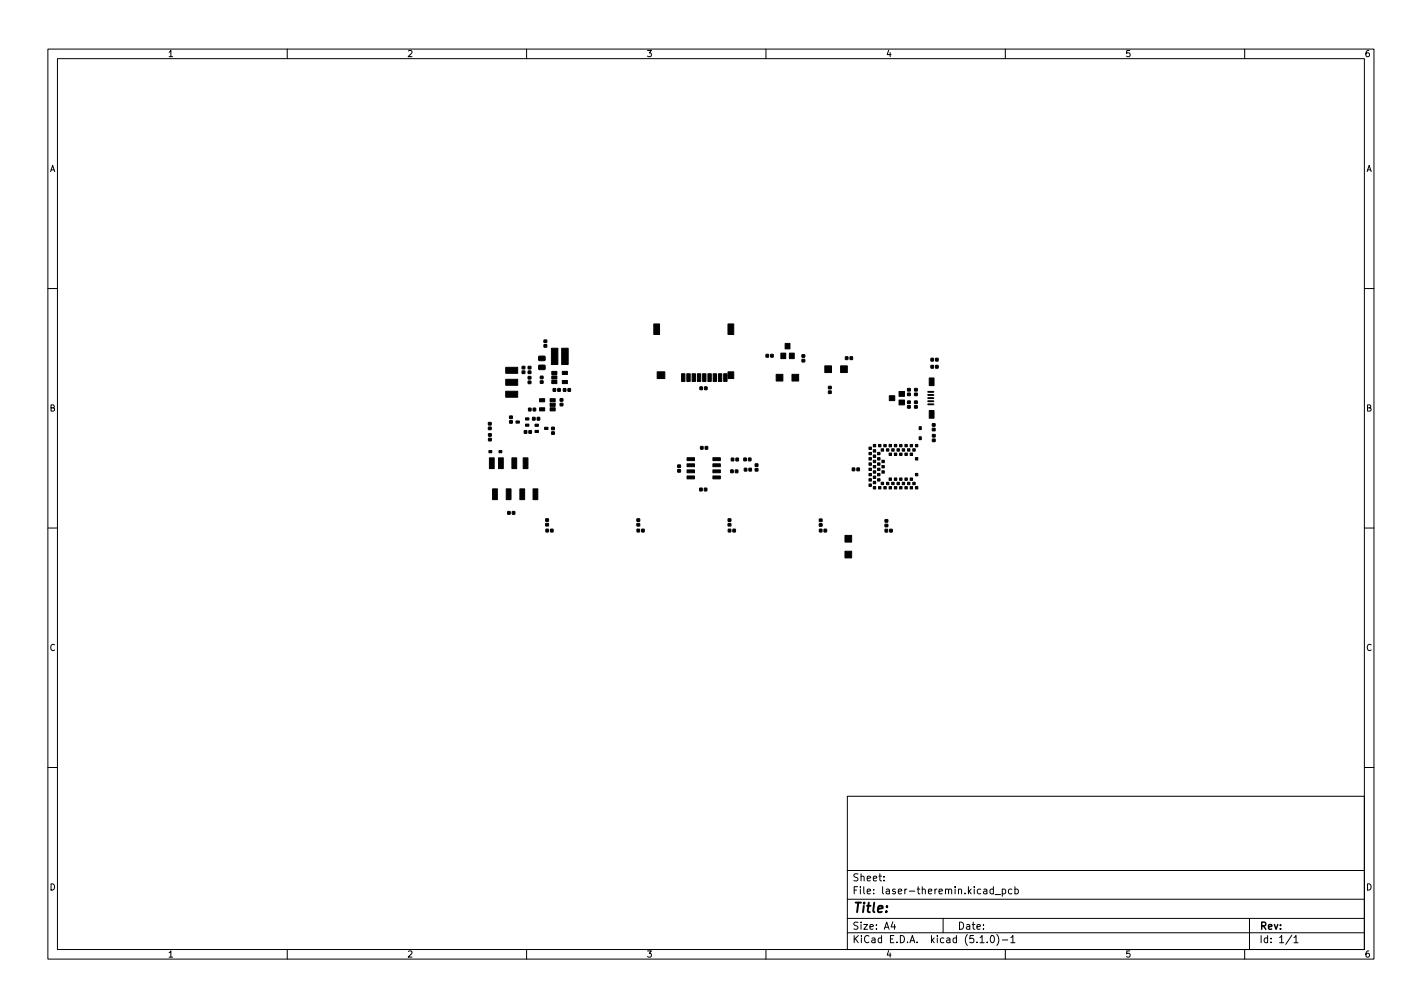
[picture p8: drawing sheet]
<svg xmlns="http://www.w3.org/2000/svg" width="297mm" height="210mm" viewBox="0 0 297 210" stroke-linecap="round" stroke-linejoin="round" font-family="sans-serif">
<g fill="none" stroke="#000" stroke-width=".21">
<path d="M10 10.2h277v190.1h-277zM12 12.2h273v186.1h-273zM60 10.2v2M110 10.2v2M160 10.2v2M210 10.2v2M260 10.2v2M10 60.2h2M285 60.2h2M10 110.2h2M285 110.2h2M10 160.2h2"/>
<path d="M177 166.3h108v32h-108zM285 160.2h2M60 198.3v2M110 198.3v2M160 198.3v2M177 194.8h108M177 191.8h108M177 187.8h108M177 181.8h108M184.6 183.8v.1M184.6 183v.1M186.5 192.5l-.4 1h1"/>
<path d="M186.9 193v1M197 191.8v3M204.7 195.8l.4-.5v1.5M204.7 196.8h.9M206.2 196.7v.1M207 195.5l.2-.2a.8 .8 0 0 1 .5 .8 .8 .8 0 0 1-.5 .7l-.2-.1-.1-.4zM207.5 185.7l-.4-.1-.3 .3 .1 .7h.6M207.5 185.1v1.5M207.9 186.8h1.1M208.2 195.1a1.72 1.72 0 0 1 0 2.3M209.4 185.7l.4-.1 .3 .3-.2 .7h-.5M209.4 196.3h1.1"/>
<path d="M209.4 185.6v1.5M210 198.3v2M211.1 195.8l.5-.5v1.5M211.1 196.8h.9M211.4 185.7l-.5-.1-.3 .3 .2 .7h.6M212 185.7l.4-.1 .3 .3-.1 .7h-.6M212 185.1v1.5M260 198.3v2M261 191.8v6.5M269.9 195.3l-1.3 1.9M270.3 195.8l.4-.5v1.5M270.3 196.8h.8"/>
</g>
<g fill="#000" stroke="#000" stroke-width=".21">
<path d="M105.6 76.7h2.5v1.2h-2.5zM105.6 79.2h2.5v1.2h-2.5zM109.1 76.5h.5v.5h-.5zM109.1 77.5h.5v.5h-.5zM110.3 79.6h.6v.5h-.6zM110.3 78.6h.6v.5h-.6zM110.3 76.5h.6v.5h-.6zM110.3 77.5h.6v.5h-.6zM112.6 74.4h1.2l.1 .8-1.3 .1zM112.6 76.3h1.2l.1 .8-1.3 .1zM112.9 79.5h.5v.5h-.5zM112.9 78.6l.5-.1v.5l-.5 .1z"/>
<path d="M113.6 72h.6v.5h-.5zM113.6 71h.6v.5h-.5zM115.3 79.4h1v.7h-1zM115.3 78.5h1v.6h-1zM115.3 77.5h1v.7h-1zM115.2 72.7h1.3v3.4h-1.3zM117.5 77.5h1v.7h-1zM117.5 79.4h1v.7h-1zM117.3 72.7h1.4v3.4h-1.4zM136.6 67.6h1.2v2.2h-1.2zM137.3 77.6h1.6v1.4h-1.6zM142.4 78h.7v1.6h-.7z"/>
<path d="M143.5 78h.7v1.6h-.7zM144.6 78h.7v1.6h-.7zM145.7 78h.7v1.6h-.7zM146.8 78h.7v1.6h-.7zM147.9 78h.7v1.6h-.7zM149 78h.7v1.6h-.7zM150.1 78h.7v1.6h-.7zM151.2 78h.7v1.6h-.7zM152.1 67.6h1.2v2.2h-1.2zM152.1 77.6h1.2v1.4h-1.2zM160 74h.5v.6l-.5-.1zM161 74h.5v.6l-.5-.1z"/>
<path d="M162.1 78.2h1.4v1.4h-1.4zM164 71.7h1v1.1h-1zM163.1 73.7h1v1.2h-1zM164.9 73.7h1v1.2h-1zM165.4 78.2h1.4v1.4h-1.4zM167.5 75.1l.6-.1v.5l-.6 .1zM167.5 74.1h.6v.5h-.6zM172.3 76.4h1.4v1.4h-1.4zM175.6 76.4h1.4v1.4h-1.4zM176.6 74.5h.5v.6h-.5zM177.6 74.5h.5v.6l-.5-.1zM194.1 78.9h1v1.6h-1z"/>
<path d="M194.5 74.8h.5v.6h-.5zM194.5 76.3h.5v.6l-.5-.1zM195.4 74.8h.6l-.1 .6h-.5zM195.4 76.3h.6l-.1 .6-.5-.1zM102 88.2h.6v.5h-.6zM102 89.2h.6v.5h-.6zM102.1 90.6h.5v.5h-.5zM102.1 91.5h.5v.5h-.5zM102.2 95.6h1v2.2h-1zM102.1 94.1h.6v.4h-.6zM104.1 95.6h1v2.2h-1zM104.2 94.1h.6v.4h-.6z"/>
<path d="M106.5 87.8h.5v.5l-.5 .1zM106.5 86.9h.5v.5h-.5zM106.9 95.6h1v2.2h-1zM107.8 87.9h.7v.4h-.7zM105.6 81.7h2.5v1.2h-2.5zM109.3 95.6h1v2.2h-1zM109.5 89.9h.5v.6h-.5zM109.8 87.2h.7v.5h-.7zM109.8 88.5h.7v.5h-.7zM110.4 85.2h.5v.6h-.5zM110.5 89.9h.5v.6h-.5zM111.3 87.2h.5l-.1 .5h-.5z"/>
<path d="M111.4 85.2h.5v.6h-.5zM112.2 87.2h.5v.5h-.5zM111.8 88.6h.7v.4h-.7zM111.8 89.9h.7v.4h-.7zM112.7 83.2h1.1v.7h-1.1zM112.7 85.1h1.1v.7h-1.1zM113.8 89.2h.7v.5h-.7zM115.2 90.2h.6v.5h-.6zM115.2 89.2h.6v.5h-.6zM115.6 81.1l.5 .1-.1 .5h-.5zM114.9 85.1h1.1v.7h-1.1zM114.9 84.2h1.1v.6h-1.1z"/>
<path d="M114.9 83.2h1.1v.7h-1.1zM116.5 81.1l.5 .1v.5h-.5zM117 83.3l.6-.1v.5l-.6 .1zM117 84.2h.6v.5h-.6zM117.7 81.1l.5 .1v.5h-.5zM118.7 81.1l.5 .1-.1 .5h-.5zM141.6 98.1h.5v.5h-.5zM141.6 97.1h.5v.5h-.5zM143.5 95.6h1.6v.6h-1.6zM143.5 96.8h1.6v.6h-1.6zM143.5 98.1h1.6v.6h-1.6zM143.5 99.4h1.6v.6h-1.6z"/>
<path d="M146.2 80.8h.5v.6l-.5-.1zM146.3 93.2h.5v.6h-.5zM147.2 80.8h.5v.6l-.5-.1zM147.3 93.2h.5v.6h-.5zM148.9 99.4h1.6v.6h-1.6zM148.9 98.1h1.6v.6h-1.6zM148.9 96.8h1.6v.6h-1.6zM148.9 95.6h1.6v.6h-1.6zM152.6 98.1h.6l-.1 .6h-.5zM152.8 95.7h.5v.5h-.5zM153.6 98.1h.5v.6h-.5zM153.7 95.7h.5v.5h-.5z"/>
<path d="M155.4 95.7h.5v.5h-.5zM155.5 97.8h.5v.5h-.5zM156.4 95.7h.5l-.1 .5h-.5zM156.5 97.8h.5l-.1 .5h-.5zM157.8 97.8h.5v.5h-.5zM157.8 96.9h.5v.5h-.5zM173.1 80.7h.5v.5h-.5zM173.1 81.6h.5v.5l-.5 .1zM178 97.7h.5v.6h-.5zM179 97.7h.5v.6h-.5zM181.5 94.4h.5v.5h-.5zM181.5 95.5h.5v.5h-.5z"/>
<path d="M181.5 96.6h.5v.5h-.5zM181.5 97.7h.5v.5h-.5zM181.5 98.8h.5v.5h-.5zM181.5 93.3h.5v.5h-.5zM182.4 92.8h.5v.5h-.5zM182.4 93.9h.5v.5h-.5zM182.4 95h.5v.5h-.5zM182.4 96.1h.5v.5h-.5zM182.4 97.2h.5v.5h-.5zM182.4 98.3h.5v.5h-.5zM182.4 99.4h.5v.5h-.5zM183.3 94.4h.5v.5h-.5z"/>
<path d="M183.3 95.5h.5v.5h-.5zM183.3 96.6h.5v.5h-.5zM183.3 97.7h.5v.5h-.5zM183.3 98.8h.5v.5h-.5zM183.5 92.8h.5v.5h-.5zM184.1 93.7h.5v.5h-.5zM184.2 96.1h.5v.5h-.5zM184.2 97.2h.5v.5h-.5zM184.2 98.3h.5v.5h-.5zM184.6 92.8h.5v.5h-.5zM185.2 93.7h.5v.5h-.5zM185.8 82.6h1.1v1h-1.1z"/>
<path d="M185.7 92.8h.5v.5h-.5zM185.7 94.6h.5v.5h-.5zM186.3 93.7h.5v.5h-.5zM186.8 92.8h.5v.5h-.5zM186.8 94.6h.5v.5h-.5zM187.8 81.7h1.1v1.1h-1.1zM187.4 93.7h.5v.5h-.5zM187.9 92.8h.5v.5h-.5zM187.9 94.6h.5v.5h-.5zM187.8 83.5h1.1v1h-1.1zM188.5 93.7h.5v.5h-.5zM189 92.8h.5v.5h-.5z"/>
<path d="M189 94.6h.5v.5h-.5zM189.6 84.7h.5v.5h-.5zM189.6 83.7h.5v.5h-.5zM189.6 81.1h.5v.5h-.5zM189.6 82.1h.5v.5h-.5zM189.6 93.7h.5v.5h-.5zM190.1 92.8h.5v.5h-.5zM190.1 94.6h.5v.5h-.5zM191 84.7h.6v.5h-.6zM191 83.7h.6v.5h-.6zM191 81.1h.6v.5h-.5zM191 82.1h.6v.5h-.5z"/>
<path d="M190.7 93.7h.5v.5h-.5zM191.2 92.8h.5v.5h-.5zM191.2 98.8h.5v.5h-.5zM191.2 95.5h.5v.5h-.5zM192 89.1h.4v.6h-.4zM192 91.2h.4v.6h-.4zM194.8 89.4h.5v.5l-.5 .1zM194.8 88.5h.5v.5h-.5zM194.8 91.7h.5v.5h-.5zM194.8 90.7h.5v.5h-.5zM194.1 85.7h1v1.6h-1zM102.9 102.1h1v2.2h-1z"/>
<path d="M105.7 102.1h1v2.2h-1zM106.1 106.8h.5v.6h-.5zM107 106.8h.5v.6h-.5zM108.6 102.1h1v2.2h-1zM111.3 102.1h1v2.2h-1zM114 109.3h.5l.1 .5h-.6zM114 108.3h.5l.1 .5h-.6zM114 110.5h.6l-.1 .6-.5-.1zM115 110.5h.5v.6l-.5-.1zM133.1 108.3h.5v.5l-.5 .1zM133.1 109.3h.5v.5h-.5zM133.1 110.5h.5v.6l-.5-.1z"/>
<path d="M134 110.5h.6l-.1 .6-.5-.1zM146.2 101.9h.5v.6h-.5zM147.1 101.9h.5v.6h-.5zM152.1 109.3h.5l.1 .5h-.6zM152.1 108.3h.5l.1 .5-.6 .1zM152.1 110.5h.5v.6l-.5-.1zM153.1 110.5h.5v.6l-.5-.1zM171.2 108.4h.5v.5h-.5zM171.2 109.4l.5-.1v.5l-.5 .1zM171.2 110.5h.5v.6l-.5-.1zM172.1 110.5h.6l-.1 .6-.5-.1zM176.5 111.8h1.4v1.4h-1.4z"/>
<path d="M176.5 115.1h1.4v1.4h-1.4zM181.5 99.9h.5v.5h-.5zM181.5 101h.5v.5h-.5zM182.4 100.5h.5v.5h-.5zM182.4 101.6h.5v.5h-.5zM183.3 99.9h.5v.5h-.5zM183.5 101.6h.5v.5h-.5zM184.1 100.7h.5v.5h-.5zM184.9 109.5h.5v.5h-.5zM184.9 108.5h.5v.5h-.5zM184.9 110.5h.5v.6h-.5zM184.6 101.6h.5v.5h-.5z"/>
<path d="M185.2 100.7h.5v.5h-.5zM185.9 110.5h.5v.6h-.5zM185.7 101.6h.5v.5h-.5zM185.7 99.8h.5v.5h-.5zM186.3 100.7h.5v.5h-.5zM186.8 101.6h.5v.5h-.5zM186.8 99.8h.5v.5h-.5zM187.4 100.7h.5v.5h-.5zM187.9 101.6h.5v.5h-.5zM187.9 99.8h.5v.5h-.5zM188.5 100.7h.5v.5h-.5zM189 101.6h.5v.5h-.5z"/>
<path d="M189 99.8h.5v.5h-.5zM189.6 100.7h.5v.5h-.5zM190.1 101.6h.5v.5h-.5zM190.1 99.8h.5v.5h-.5zM190.7 100.7h.5v.5h-.5zM191.2 101.6h.5v.5h-.5z"/>
</g>
<path d="M193.9 81.8h1.1M193.9 82.5h1.1M193.9 83.1h1.1M193.9 83.8h1.1M193.9 84.4h1.1" fill="none" stroke="#000" stroke-width=".4"/>
<text font-size="2.8" x="178" y="190.6">Title:</text>
<g font-size="2.1">
<text x="178" y="184">Sheet:</text>
<text x="178" y="186.7">File: laser-theremin.kicad_pcb</text>
<text x="178" y="196.9">KiCad E.D.A. kicad (5.1.0)-1</text>
<text x="178" y="194.1">Size: A4</text>
<text x="200" y="194.1">Date:</text>
<text x="263" y="194.1">Rev:</text>
<text x="263" y="196.9">Id: 1/1</text>
</g>
<g font-size="1.8">
<text x="35" y="11.9">1</text>
<text x="85" y="11.9">2</text>
<text x="135" y="11.9">3</text>
<text x="185" y="11.9">4</text>
<text x="235" y="11.9">5</text>
<text x="285" y="11.9">6</text>
<text x="10.3" y="35.9">A</text>
<text x="285.3" y="35.9">A</text>
<text x="10.3" y="85.9">B</text>
<text x="285.3" y="85.9">B</text>
<text x="10.3" y="135.9">C</text>
<text x="285.3" y="135.9">C</text>
<text x="10.3" y="185.9">D</text>
<text x="285.3" y="185.9">D</text>
<text x="35" y="199.9">1</text>
<text x="85" y="199.9">2</text>
<text x="135" y="199.9">3</text>
<text x="185" y="199.9">4</text>
<text x="235" y="199.9">5</text>
<text x="285" y="199.9">6</text>
</g>
</svg>
